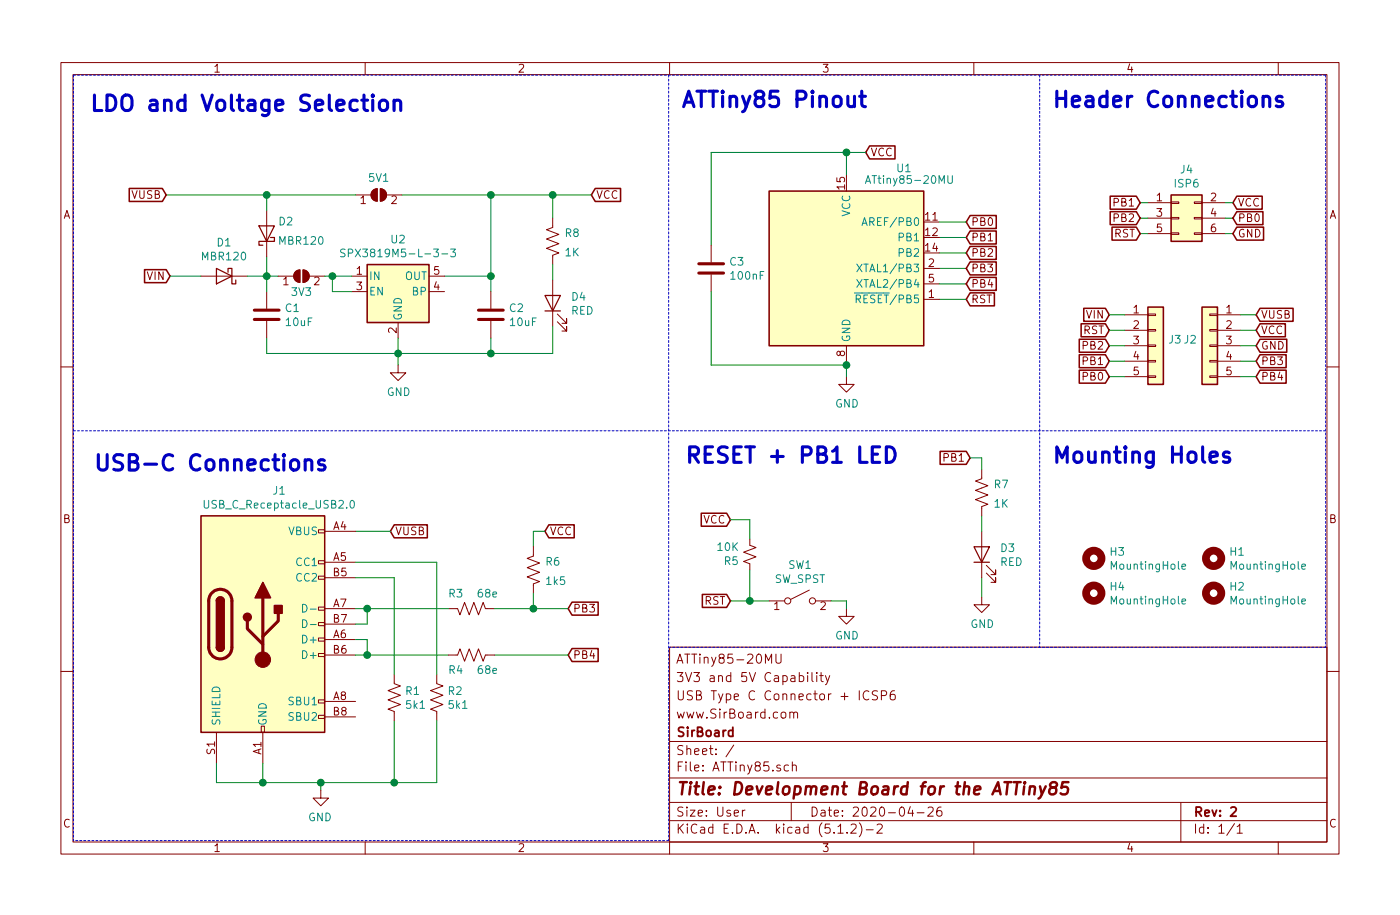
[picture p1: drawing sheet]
EESchema Schematic File Version 4
LIBS:ATTiny85-cache
EELAYER 29 0
EELAYER END
$Descr User 9055 5906
encoding utf-8
Sheet 1 1
Title "Development Board for the ATTiny85"
Date "2020-04-26"
Rev "2"
Comp "SirBoard"
Comment1 "www.SirBoard.com"
Comment2 "USB Type C Connector + ICSP6 "
Comment3 "3V3 and 5V Capability"
Comment4 "ATTiny85-20MU"
$EndDescr
$Comp
L Connector_Generic:Conn_02x03_Odd_Even J4
U 1 1
P 7625 1400
F 0 "J4" H 7675 1717 50  0000 C CNN
F 1 "ISP6" H 7675 1626 50  0000 C CNN
F 2 "Connector_PinHeader_2.54mm:PinHeader_2x03_P2.54mm_Vertical" H 7625 1400 50  0001 C CNN
F 3 "~" H 7625 1400 50  0001 C CNN
	1    7625 1400
	1    0    0    -1  
$EndComp
Wire Wire Line
	7425 1300 7375 1300
Wire Wire Line
	7925 1400 7975 1400
Wire Wire Line
	7425 1400 7375 1400
Wire Wire Line
	7375 1500 7425 1500
Wire Wire Line
	5475 1125 5475 975 
Wire Wire Line
	7975 1500 7925 1500
Wire Wire Line
	5375 3875 5475 3875
Wire Wire Line
	2875 1775 3175 1775
$Comp
L Connector_Generic:Conn_01x05 J3
U 1 1
P 7475 2225
F 0 "J3" H 7555 2267 50  0000 L CNN
F 1 "Conn_01x05" H 7555 2176 50  0001 L CNN
F 2 "Connector_PinHeader_2.54mm:PinHeader_1x05_P2.54mm_Vertical" H 7475 2225 50  0001 C CNN
F 3 "~" H 7475 2225 50  0001 C CNN
	1    7475 2225
	1    0    0    -1  
$EndComp
Wire Wire Line
	7275 2425 7175 2425
$Comp
L Connector_Generic:Conn_01x05 J2
U 1 1
P 7825 2225
F 0 "J2" H 7905 2267 50  0000 L CNN
F 1 "Conn_01x05" H 7905 2176 50  0001 L CNN
F 2 "Connector_PinHeader_2.54mm:PinHeader_1x05_P2.54mm_Vertical" H 7825 2225 50  0001 C CNN
F 3 "~" H 7825 2225 50  0001 C CNN
	1    7825 2225
	-1   0    0    -1  
$EndComp
Text GLabel 8125 2025 2    50   Input ~ 0
VUSB
Text GLabel 8125 2125 2    50   Input ~ 0
VCC
Text GLabel 7175 2225 0    50   Input ~ 0
PB2
Text GLabel 7175 2325 0    50   Input ~ 0
PB1
Text GLabel 7175 2425 0    50   Input ~ 0
PB0
Text GLabel 5600 975  2    50   Input ~ 0
VCC
Text GLabel 6250 1425 2    50   Input ~ 0
PB0
Text GLabel 6250 1625 2    50   Input ~ 0
PB2
Text GLabel 7975 1400 2    50   Input ~ 0
PB0
Text GLabel 7375 1300 0    50   Input ~ 0
PB1
Text GLabel 7375 1400 0    50   Input ~ 0
PB2
Wire Wire Line
	6075 1625 6250 1625
Text GLabel 7975 1300 2    50   Input ~ 0
VCC
Wire Wire Line
	7975 1300 7925 1300
Text GLabel 7975 1500 2    50   Input ~ 0
GND
Text GLabel 7375 1500 0    50   Input ~ 0
RST
Wire Wire Line
	6250 1425 6075 1425
Text GLabel 7175 2025 0    50   Input ~ 0
VIN
Text GLabel 7175 2125 0    50   Input ~ 0
RST
Text GLabel 8125 2425 2    50   Input ~ 0
PB4
Text GLabel 8125 2225 2    50   Input ~ 0
GND
Text GLabel 8125 2325 2    50   Input ~ 0
PB3
Wire Wire Line
	7175 2125 7275 2125
Wire Wire Line
	7275 2225 7175 2225
Wire Wire Line
	7275 2325 7175 2325
Wire Wire Line
	7175 2025 7275 2025
Text GLabel 6250 1525 2    50   Input ~ 0
PB1
Wire Wire Line
	6075 1725 6250 1725
Wire Wire Line
	4725 3875 4850 3875
Wire Wire Line
	6075 1825 6250 1825
Wire Wire Line
	8125 2025 8025 2025
Wire Wire Line
	8025 2125 8125 2125
Wire Wire Line
	8125 2225 8025 2225
Wire Wire Line
	8025 2325 8125 2325
Wire Wire Line
	8125 2425 8025 2425
Text GLabel 6250 1725 2    50   Input ~ 0
PB3
Text GLabel 4725 3875 0    50   Input ~ 0
RST
Text GLabel 6250 1825 2    50   Input ~ 0
PB4
Wire Wire Line
	2575 2175 2575 2275
Text GLabel 2525 3425 2    50   Input ~ 0
VUSB
Wire Wire Line
	2525 3425 2300 3425
Text GLabel 3525 3425 2    50   Input ~ 0
VCC
Wire Wire Line
	3525 3425 3450 3425
Wire Wire Line
	3450 3425 3450 3525
Text GLabel 6250 1925 2    50   Input ~ 0
RST
Wire Wire Line
	6075 1925 6250 1925
Text GLabel 4725 3350 0    50   Input ~ 0
VCC
Wire Wire Line
	4850 3350 4850 3475
Wire Wire Line
	4725 3350 4850 3350
Wire Wire Line
	4850 3675 4850 3875
Connection ~ 4850 3875
Wire Wire Line
	4850 3875 4975 3875
$Comp
L power:GND #PWR0102
U 1 1
P 5475 3925
F 0 "#PWR0102" H 5475 3675 50  0001 C CNN
F 1 "GND" H 5479 3753 50  0000 C CNN
F 2 "" H 5475 3925 50  0001 C CNN
F 3 "" H 5475 3925 50  0001 C CNN
	1    5475 3925
	1    0    0    -1  
$EndComp
Wire Wire Line
	5475 3925 5475 3875
Wire Wire Line
	6075 1525 6250 1525
Text GLabel 6275 2950 0    50   Input ~ 0
PB1
Wire Wire Line
	5600 975  5475 975 
$Comp
L power:GND #PWR0104
U 1 1
P 5475 2425
F 0 "#PWR0104" H 5475 2175 50  0001 C CNN
F 1 "GND" H 5479 2253 50  0000 C CNN
F 2 "" H 5475 2425 50  0001 C CNN
F 3 "" H 5475 2425 50  0001 C CNN
	1    5475 2425
	1    0    0    -1  
$EndComp
Wire Wire Line
	5475 2325 5475 2350
Wire Wire Line
	3175 1775 3175 1875
Wire Wire Line
	3175 2175 3175 2275
Wire Wire Line
	3175 2275 2575 2275
Connection ~ 2575 2275
Text GLabel 3825 1250 2    50   Input ~ 0
VCC
Wire Wire Line
	3825 1250 3575 1250
$Comp
L Device:R_Small_US R5
U 1 1
P 4850 3575
F 0 "R5" H 4918 3621 50  0000 L CNN
F 1 "10K" H 4918 3530 50  0000 L CNN
F 2 "Resistor_SMD:R_0603_1608Metric" H 4850 3575 50  0001 C CNN
F 3 "~" H 4850 3575 50  0001 C CNN
F 4 "C99198" H 4850 3575 50  0001 C CNN "Part"
	1    4850 3575
	-1   0    0    1   
$EndComp
$Comp
L Switch:SW_SPST SW1
U 1 1
P 5175 3875
F 0 "SW1" H 5175 4110 50  0000 C CNN
F 1 "SW_SPST" H 5175 4019 50  0000 C CNN
F 2 "Button_Switch_SMD:SW_SPST_B3U-1000P" H 5175 3875 50  0001 C CNN
F 3 "~" H 5175 3875 50  0001 C CNN
F 4 "C231329" H 5175 3875 50  0001 C CNN "Part"
	1    5175 3875
	1    0    0    -1  
$EndComp
$Comp
L power:GND #PWR0106
U 1 1
P 2575 2350
F 0 "#PWR0106" H 2575 2100 50  0001 C CNN
F 1 "GND" H 2579 2178 50  0000 C CNN
F 2 "" H 2575 2350 50  0001 C CNN
F 3 "" H 2575 2350 50  0001 C CNN
	1    2575 2350
	1    0    0    -1  
$EndComp
Wire Wire Line
	2575 2350 2575 2275
Wire Wire Line
	3175 1775 3175 1250
Connection ~ 3175 1775
Connection ~ 3175 1250
$Comp
L Device:C C2
U 1 1
P 3175 2025
F 0 "C2" H 3290 2071 50  0000 L CNN
F 1 "10uF" H 3290 1980 50  0000 L CNN
F 2 "Capacitor_SMD:C_0805_2012Metric" H 3213 1875 50  0001 C CNN
F 3 "~" H 3175 2025 50  0001 C CNN
F 4 "C95841" H 3175 2025 50  0001 C CNN "Part"
	1    3175 2025
	1    0    0    -1  
$EndComp
$Comp
L Regulator_Linear:SPX3819M5-L-3-3 U2
U 1 1
P 2575 1875
F 0 "U2" H 2575 2215 50  0000 C CNN
F 1 "SPX3819M5-L-3-3" H 2575 2125 50  0000 C CNN
F 2 "Package_TO_SOT_SMD:SOT-23-5" H 2575 2200 50  0001 C CNN
F 3 "https://www.exar.com/content/document.ashx?id=22106&languageid=1033&type=Datasheet&partnumber=SPX3819&filename=SPX3819.pdf&part=SPX3819" H 2575 1875 50  0001 C CNN
	1    2575 1875
	1    0    0    -1  
$EndComp
$Comp
L Connector:USB_C_Receptacle_USB2.0 J1
U 1 1
P 1700 4025
F 0 "J1" H 1806 4890 50  0000 C CNN
F 1 "USB_C_Receptacle_USB2.0" H 1806 4800 50  0000 C CNN
F 2 "SirBoardLibrary:USB_C" H 1850 4025 50  0001 C CNN
F 3 "https://www.usb.org/sites/default/files/documents/usb_type-c.zip" H 1850 4025 50  0001 C CNN
F 4 "C165948" H 1700 4025 50  0001 C CNN "Part"
	1    1700 4025
	1    0    0    -1  
$EndComp
$Comp
L Device:R_US R1
U 1 1
P 2550 4500
F 0 "R1" H 2618 4545 50  0000 L CNN
F 1 "5k1" H 2618 4455 50  0000 L CNN
F 2 "Resistor_SMD:R_0603_1608Metric" V 2590 4490 50  0001 C CNN
F 3 "~" H 2550 4500 50  0001 C CNN
F 4 "C332117" H 2550 4500 50  0001 C CNN "Part"
	1    2550 4500
	1    0    0    -1  
$EndComp
$Comp
L Device:R_US R2
U 1 1
P 2825 4500
F 0 "R2" H 2893 4545 50  0000 L CNN
F 1 "5k1" H 2893 4455 50  0000 L CNN
F 2 "Resistor_SMD:R_0603_1608Metric" V 2865 4490 50  0001 C CNN
F 3 "~" H 2825 4500 50  0001 C CNN
F 4 "C332117" H 2825 4500 50  0001 C CNN "Part"
	1    2825 4500
	1    0    0    -1  
$EndComp
Wire Wire Line
	2550 4350 2550 3725
Wire Wire Line
	2550 3725 2300 3725
Wire Wire Line
	2300 3625 2825 3625
Wire Wire Line
	2825 3625 2825 4350
Wire Wire Line
	2300 4025 2375 4025
Wire Wire Line
	2375 4025 2375 3925
Wire Wire Line
	2375 3925 2300 3925
Wire Wire Line
	2300 4125 2375 4125
Wire Wire Line
	2375 4125 2375 4225
Wire Wire Line
	2375 4225 2300 4225
Wire Wire Line
	1400 4925 1400 5050
Wire Wire Line
	1400 5050 1700 5050
Wire Wire Line
	2825 5050 2825 4650
Wire Wire Line
	2550 4650 2550 5050
Connection ~ 2550 5050
Wire Wire Line
	2550 5050 2825 5050
Wire Wire Line
	1700 4925 1700 5050
Connection ~ 1700 5050
Wire Wire Line
	1700 5050 2075 5050
$Comp
L Device:R_US R4
U 1 1
P 3050 4225
F 0 "R4" V 2950 4275 50  0000 L CNN
F 1 "68e" V 2950 4050 50  0000 L CNN
F 2 "Resistor_SMD:R_0603_1608Metric" V 3090 4215 50  0001 C CNN
F 3 "~" H 3050 4225 50  0001 C CNN
F 4 "C325751" H 3050 4225 50  0001 C CNN "Part"
	1    3050 4225
	0    -1   -1   0   
$EndComp
$Comp
L Device:R_US R3
U 1 1
P 3050 3925
F 0 "R3" V 2950 3975 50  0000 L CNN
F 1 "68e" V 2950 3750 50  0000 L CNN
F 2 "Resistor_SMD:R_0603_1608Metric" V 3090 3915 50  0001 C CNN
F 3 "~" H 3050 3925 50  0001 C CNN
F 4 "C325751" H 3050 3925 50  0001 C CNN "Part"
	1    3050 3925
	0    -1   1    0   
$EndComp
Wire Wire Line
	2375 3925 2900 3925
Wire Wire Line
	2375 4225 2900 4225
Wire Wire Line
	6350 3725 6350 3850
$Comp
L power:GND #PWR0103
U 1 1
P 6350 3850
F 0 "#PWR0103" H 6350 3600 50  0001 C CNN
F 1 "GND" H 6354 3678 50  0000 C CNN
F 2 "" H 6350 3850 50  0001 C CNN
F 3 "" H 6350 3850 50  0001 C CNN
	1    6350 3850
	1    0    0    -1  
$EndComp
Text GLabel 3675 3925 2    50   Input ~ 0
PB3
Text GLabel 3675 4225 2    50   Input ~ 0
PB4
Wire Wire Line
	2075 5100 2075 5050
Wire Wire Line
	3200 4225 3675 4225
Connection ~ 2375 3925
Connection ~ 2375 4225
Wire Wire Line
	3200 3925 3450 3925
$Comp
L Device:R_US R6
U 1 1
P 3450 3675
F 0 "R6" H 3525 3625 50  0000 L CNN
F 1 "1k5" H 3525 3750 50  0000 L CNN
F 2 "Resistor_SMD:R_0603_1608Metric" V 3490 3665 50  0001 C CNN
F 3 "~" H 3450 3675 50  0001 C CNN
F 4 "C114668" H 3450 3675 50  0001 C CNN "Part"
	1    3450 3675
	1    0    0    1   
$EndComp
Wire Wire Line
	3450 3825 3450 3925
Connection ~ 3450 3925
Wire Wire Line
	3450 3925 3675 3925
$Comp
L power:GND #PWR0101
U 1 1
P 2075 5100
F 0 "#PWR0101" H 2075 4850 50  0001 C CNN
F 1 "GND" H 2079 4928 50  0000 C CNN
F 2 "" H 2075 5100 50  0001 C CNN
F 3 "" H 2075 5100 50  0001 C CNN
	1    2075 5100
	-1   0    0    -1  
$EndComp
Connection ~ 2075 5050
Wire Wire Line
	2075 5050 2550 5050
$Comp
L Device:LED D4
U 1 1
P 3575 1950
F 0 "D4" V 3613 1833 50  0000 R CNN
F 1 "RED" V 3523 1833 50  0000 R CNN
F 2 "LED_SMD:LED_0603_1608Metric" H 3575 1950 50  0001 C CNN
F 3 "~" H 3575 1950 50  0001 C CNN
F 4 "C118330" V 3575 1950 50  0001 C CNN "Part"
	1    3575 1950
	0    -1   -1   0   
$EndComp
$Comp
L Device:LED D3
U 1 1
P 6350 3575
F 0 "D3" V 6388 3458 50  0000 R CNN
F 1 "RED" V 6298 3458 50  0000 R CNN
F 2 "LED_SMD:LED_0603_1608Metric" H 6350 3575 50  0001 C CNN
F 3 "~" H 6350 3575 50  0001 C CNN
F 4 "C193191" V 6350 3575 50  0001 C CNN "Part"
	1    6350 3575
	0    -1   -1   0   
$EndComp
$Comp
L Device:R_US R7
U 1 1
P 6350 3175
F 0 "R7" H 6425 3125 50  0000 L CNN
F 1 "1K" H 6425 3250 50  0000 L CNN
F 2 "Resistor_SMD:R_0603_1608Metric" V 6390 3165 50  0001 C CNN
F 3 "~" H 6350 3175 50  0001 C CNN
F 4 "C25585" H 6350 3175 50  0001 C CNN "Part"
	1    6350 3175
	1    0    0    1   
$EndComp
$Comp
L Device:R_US R8
U 1 1
P 3575 1550
F 0 "R8" H 3650 1500 50  0000 L CNN
F 1 "1K" H 3650 1625 50  0000 L CNN
F 2 "Resistor_SMD:R_0603_1608Metric" V 3615 1540 50  0001 C CNN
F 3 "~" H 3575 1550 50  0001 C CNN
F 4 "C25585" H 3575 1550 50  0001 C CNN "Part"
	1    3575 1550
	1    0    0    1   
$EndComp
Wire Wire Line
	6350 3325 6350 3425
Wire Wire Line
	3575 1800 3575 1700
Wire Wire Line
	6275 2950 6350 2950
Wire Wire Line
	6350 2950 6350 3025
$Comp
L Mechanical:MountingHole H1
U 1 1
P 7850 3600
F 0 "H1" H 7950 3645 50  0000 L CNN
F 1 "MountingHole" H 7950 3555 50  0000 L CNN
F 2 "SirBoardLibrary:MountingHole_M2.5_SirBoard" H 7850 3600 50  0001 C CNN
F 3 "~" H 7850 3600 50  0001 C CNN
	1    7850 3600
	1    0    0    -1  
$EndComp
$Comp
L Mechanical:MountingHole H2
U 1 1
P 7850 3825
F 0 "H2" H 7950 3870 50  0000 L CNN
F 1 "MountingHole" H 7950 3780 50  0000 L CNN
F 2 "SirBoardLibrary:MountingHole_M2.5_SirBoard" H 7850 3825 50  0001 C CNN
F 3 "~" H 7850 3825 50  0001 C CNN
	1    7850 3825
	1    0    0    -1  
$EndComp
$Comp
L Mechanical:MountingHole H3
U 1 1
P 7075 3600
F 0 "H3" H 7175 3645 50  0000 L CNN
F 1 "MountingHole" H 7175 3555 50  0000 L CNN
F 2 "SirBoardLibrary:MountingHole_M2.5_SirBoard" H 7075 3600 50  0001 C CNN
F 3 "~" H 7075 3600 50  0001 C CNN
	1    7075 3600
	1    0    0    -1  
$EndComp
$Comp
L Mechanical:MountingHole H4
U 1 1
P 7075 3825
F 0 "H4" H 7175 3870 50  0000 L CNN
F 1 "MountingHole" H 7175 3780 50  0000 L CNN
F 2 "SirBoardLibrary:MountingHole_M2.5_SirBoard" H 7075 3825 50  0001 C CNN
F 3 "~" H 7075 3825 50  0001 C CNN
	1    7075 3825
	1    0    0    -1  
$EndComp
Wire Wire Line
	2275 1875 2150 1875
Wire Wire Line
	2150 1875 2150 1775
Wire Wire Line
	2150 1775 2275 1775
Wire Wire Line
	1725 2175 1725 2275
$Comp
L Device:C C1
U 1 1
P 1725 2025
F 0 "C1" H 1840 2071 50  0000 L CNN
F 1 "10uF" H 1840 1980 50  0000 L CNN
F 2 "Capacitor_SMD:C_0805_2012Metric" H 1763 1875 50  0001 C CNN
F 3 "~" H 1725 2025 50  0001 C CNN
F 4 "C95841" H 1725 2025 50  0001 C CNN "Part"
	1    1725 2025
	1    0    0    -1  
$EndComp
Connection ~ 1725 1775
Wire Wire Line
	1725 1875 1725 1775
Wire Wire Line
	1725 1775 1800 1775
$Comp
L Diode:MBR0520 D1
U 1 1
P 1450 1775
F 0 "D1" H 1450 1561 50  0000 C CNN
F 1 "MBR120" H 1450 1651 50  0000 C CNN
F 2 "Diode_SMD:D_SOD-123" H 1450 1600 50  0001 C CNN
F 3 "https://datasheet.lcsc.com/szlcsc/SK-MBR120LSF_C130880.pdf" H 1450 1775 50  0001 C CNN
F 4 "C130880" H 1450 1775 50  0001 C CNN "Part"
	1    1450 1775
	-1   0    0    1   
$EndComp
Wire Wire Line
	1600 1775 1725 1775
Text GLabel 1100 1775 0    50   Input ~ 0
VIN
Wire Wire Line
	1100 1775 1300 1775
Text GLabel 1075 1250 0    50   Input ~ 0
VUSB
$Comp
L Jumper:SolderJumper_2_Open 3V3
U 1 1
P 1950 1775
F 0 "3V3" H 1950 1675 50  0000 C CNN
F 1 "SolderJumper_2_Open" H 1950 1888 50  0001 C CNN
F 2 "Jumper:SolderJumper-2_P1.3mm_Open_RoundedPad1.0x1.5mm" H 1950 1775 50  0001 C CNN
F 3 "~" H 1950 1775 50  0001 C CNN
	1    1950 1775
	1    0    0    -1  
$EndComp
Wire Wire Line
	2100 1775 2150 1775
Connection ~ 2150 1775
$Comp
L Jumper:SolderJumper_2_Open 5V1
U 1 1
P 2450 1250
F 0 "5V1" H 2450 1363 50  0000 C CNN
F 1 "SolderJumper_2_Open" H 2450 1363 50  0001 C CNN
F 2 "Jumper:SolderJumper-2_P1.3mm_Open_RoundedPad1.0x1.5mm" H 2450 1250 50  0001 C CNN
F 3 "~" H 2450 1250 50  0001 C CNN
	1    2450 1250
	1    0    0    -1  
$EndComp
Wire Wire Line
	1075 1250 1725 1250
Wire Wire Line
	1725 1650 1725 1775
$Comp
L Diode:MBR0520 D2
U 1 1
P 1725 1500
F 0 "D2" V 1800 1375 50  0000 C CNN
F 1 "MBR120" V 1675 1275 50  0000 C CNN
F 2 "Diode_SMD:D_SOD-123" H 1725 1325 50  0001 C CNN
F 3 "https://datasheet.lcsc.com/szlcsc/SK-MBR120LSF_C130880.pdf" H 1725 1500 50  0001 C CNN
F 4 "C130880" H 1725 1500 50  0001 C CNN "Part"
	1    1725 1500
	0    -1   -1   0   
$EndComp
Wire Wire Line
	1725 1350 1725 1250
Wire Wire Line
	2300 1250 1725 1250
Connection ~ 1725 1250
Wire Wire Line
	2600 1250 3175 1250
Wire Wire Line
	1725 2275 2575 2275
$Comp
L MCU_Microchip_ATtiny:ATtiny85-20MU U1
U 1 1
P 5475 1725
F 0 "U1" H 5900 2375 50  0000 R CNN
F 1 "ATtiny85-20MU" H 6175 2300 50  0000 R CNN
F 2 "Package_DFN_QFN:QFN-20-1EP_4x4mm_P0.5mm_EP2.6x2.6mm" H 5475 1725 50  0001 C CIN
F 3 "http://ww1.microchip.com/downloads/en/DeviceDoc/atmel-2586-avr-8-bit-microcontroller-attiny25-attiny45-attiny85_datasheet.pdf" H 5475 1725 50  0001 C CNN
	1    5475 1725
	1    0    0    -1  
$EndComp
$Comp
L Device:C C3
U 1 1
P 4600 1725
F 0 "C3" H 4715 1771 50  0000 L CNN
F 1 "100nF" H 4715 1680 50  0000 L CNN
F 2 "Capacitor_SMD:C_0603_1608Metric" H 4638 1575 50  0001 C CNN
F 3 "~" H 4600 1725 50  0001 C CNN
F 4 "C42998" H 4600 1725 50  0001 C CNN "Part"
	1    4600 1725
	1    0    0    -1  
$EndComp
Wire Wire Line
	4600 1575 4600 975 
Wire Wire Line
	4600 975  5475 975 
Connection ~ 5475 975 
Wire Wire Line
	4600 1875 4600 2350
Wire Wire Line
	4600 2350 5475 2350
Connection ~ 5475 2350
Wire Wire Line
	5475 2350 5475 2425
Wire Notes Line
	4325 5425 475  5425
Wire Wire Line
	3575 1400 3575 1250
Connection ~ 3575 1250
Wire Wire Line
	3575 1250 3175 1250
Wire Wire Line
	3575 2100 3575 2275
Wire Wire Line
	3575 2275 3175 2275
Connection ~ 3175 2275
Wire Notes Line
	4325 475  4325 5425
Wire Notes Line
	475  475  475  5425
Wire Notes Line
	475  2775 8575 2775
Wire Notes Line
	475  475  8575 475 
Wire Notes Line
	8575 475  8575 4175
Wire Notes Line
	6725 475  6725 4175
Wire Notes Line
	4325 4175 8575 4175
Text Notes 6800 3000 0    100  ~ 20
Mounting Holes
Text Notes 4425 3000 0    100  ~ 20
RESET + PB1 LED
Text Notes 6800 700  0    100  ~ 20
Header Connections
Text Notes 4400 700  0    100  ~ 20
ATTiny85 Pinout
Text Notes 575  725  0    100  ~ 20
LDO and Voltage Selection
Text Notes 600  3050 0    100  ~ 20
USB-C Connections
$EndSCHEMATC
